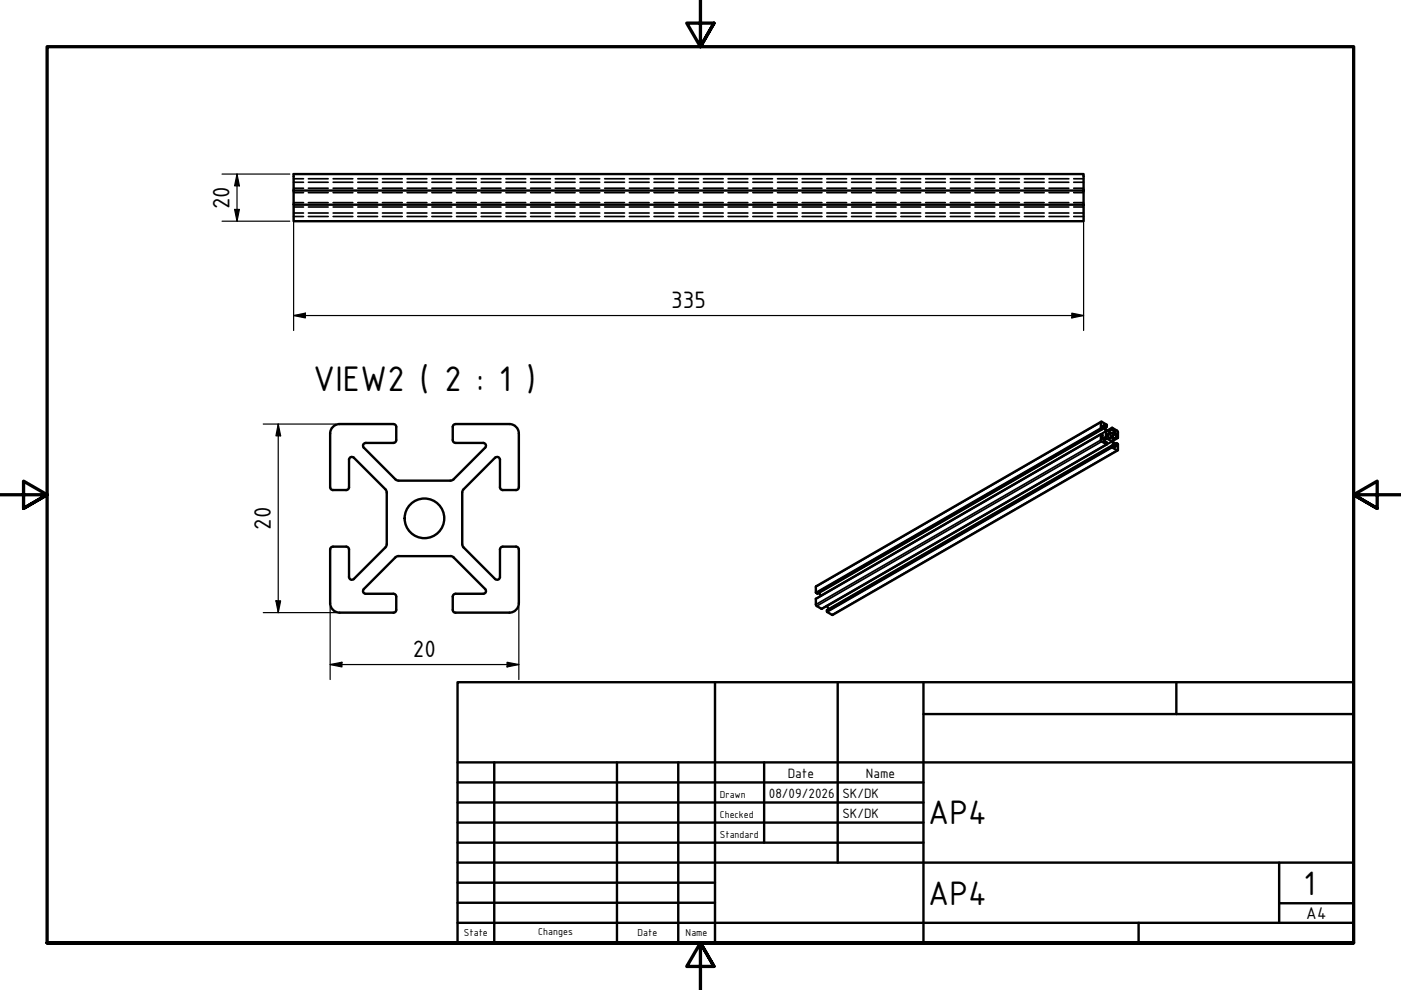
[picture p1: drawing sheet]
<svg xmlns="http://www.w3.org/2000/svg" width="297mm" height="210mm" viewBox="0 0 297 210" stroke-linecap="round" stroke-linejoin="round" font-family="sans-serif">
<!-- layer: Hidden (ISO) -->
<g fill="none" stroke="#000" stroke-width=".36">
<path d="M62.3 37.9h2M62.3 39.9h2M62.3 38.6h2M65.4 37.9h4.2M65.4 39.9h4.2M65.4 38.6h4.2M70.6 37.9h4.2M70.6 39.9h4.2M70.6 38.6h4.2M75.9 37.9h4.2M75.9 39.9h4.2M75.9 38.6h4.2"/>
<path d="M81.1 37.9h4.2M81.1 39.9h4.2M81.1 38.6h4.2M86.3 37.9h4.2M86.3 39.9h4.2M86.3 38.6h4.2M91.6 37.9h4.2M91.6 39.9h4.2M91.6 38.6h4.2M96.8 37.9h4.2M96.8 39.9h4.2M96.8 38.6h4.2"/>
<path d="M102 37.9h4.2M102 39.9h4.2M102 38.6h4.2M107.3 37.9h4.2M107.3 39.9h4.2M107.3 38.6h4.2M112.5 37.9h4.2M112.5 39.9h4.2M112.5 38.6h4.2M117.7 37.9h4.2M117.7 39.9h4.2M117.7 38.6h4.2"/>
<path d="M123 37.9h4.1M123 39.9h4.1M123 38.6h4.1M128.2 37.9h4.2M128.2 39.9h4.2M128.2 38.6h4.2M133.4 37.9h4.2M133.4 39.9h4.2M133.4 38.6h4.2M138.7 37.9h4.2M138.7 39.9h4.2M138.7 38.6h4.2"/>
<path d="M143.9 37.9h4.2M143.9 39.9h4.2M143.9 38.6h4.2M149.1 37.9h4.2M149.1 39.9h4.2M149.1 38.6h4.2M154.4 37.9h4.2M154.4 39.9h4.2M154.4 38.6h4.2M159.6 37.9h4.2M159.6 39.9h4.2M159.6 38.6h4.2"/>
<path d="M164.8 37.9h4.2M164.8 39.9h4.2M164.8 38.6h4.2M170.1 37.9h4.2M170.1 39.9h4.2M170.1 38.6h4.2M175.3 37.9h4.2M175.3 39.9h4.2M175.3 38.6h4.2M180.6 37.9h4.1M180.6 39.9h4.1M180.6 38.6h4.1"/>
<path d="M185.8 37.9h4.2M185.8 39.9h4.2M185.8 38.6h4.2M191 37.9h4.2M191 39.9h4.2M191 38.6h4.2M196.3 37.9h4.1M196.3 39.9h4.1M196.3 38.6h4.1M201.5 37.9h4.2M201.5 39.9h4.2M201.5 38.6h4.2"/>
<path d="M206.7 37.9h4.2M206.7 39.9h4.2M206.7 38.6h4.2M212 37.9h4.1M212 39.9h4.1M212 38.6h4.1M217.2 37.9h4.2M217.2 39.9h4.2M217.2 38.6h4.2M222.4 37.9h4.2M222.4 39.9h4.2M222.4 38.6h4.2"/>
<path d="M227.6 37.9h2.1M227.6 39.9h2.1M227.6 38.6h2.1M62.3 43.9h2M62.3 45.9h2M62.3 45.2h2M62.3 40.8h2M62.3 43h2M65.4 43.9h4.2M65.4 45.9h4.2M65.4 45.2h4.2M65.4 40.8h4.2"/>
<path d="M65.4 43h4.2M70.6 43.9h4.2M70.6 45.9h4.2M70.6 45.2h4.2M70.6 40.8h4.2M70.6 43h4.2M75.9 43.9h4.2M75.9 45.9h4.2M75.9 45.2h4.2M75.9 40.8h4.2M75.9 43h4.2M81.1 43.9h4.2"/>
<path d="M81.1 45.9h4.2M81.1 45.2h4.2M81.1 40.8h4.2M81.1 43h4.2M86.3 43.9h4.2M86.3 45.9h4.2M86.3 45.2h4.2M86.3 40.8h4.2M86.3 43h4.2M91.6 43.9h4.2M91.6 45.9h4.2M91.6 45.2h4.2"/>
<path d="M91.6 40.8h4.2M91.6 43h4.2M96.8 43.9h4.2M96.8 45.9h4.2M96.8 45.2h4.2M96.8 40.8h4.2M96.8 43h4.2M102 43.9h4.2M102 45.9h4.2M102 45.2h4.2M102 40.8h4.2M102 43h4.2"/>
<path d="M107.3 43.9h4.2M107.3 45.9h4.2M107.3 45.2h4.2M107.3 40.8h4.2M107.3 43h4.2M112.5 43.9h4.2M112.5 45.9h4.2M112.5 45.2h4.2M112.5 40.8h4.2M112.5 43h4.2M117.7 43.9h4.2M117.7 45.9h4.2"/>
<path d="M117.7 45.2h4.2M117.7 40.8h4.2M117.7 43h4.2M123 43.9h4.1M123 45.9h4.1M123 45.2h4.1M123 40.8h4.1M123 43h4.1M128.2 43.9h4.2M128.2 45.9h4.2M128.2 45.2h4.2M128.2 40.8h4.2"/>
<path d="M128.2 43h4.2M133.4 43.9h4.2M133.4 45.9h4.2M133.4 45.2h4.2M133.4 40.8h4.2M133.4 43h4.2M138.7 43.9h4.2M138.7 45.9h4.2M138.7 45.2h4.2M138.7 40.8h4.2M138.7 43h4.2M143.9 43.9h4.2"/>
<path d="M143.9 45.9h4.2M143.9 45.2h4.2M143.9 40.8h4.2M143.9 43h4.2M149.1 43.9h4.2M149.1 45.9h4.2M149.1 45.2h4.2M149.1 40.8h4.2M149.1 43h4.2M154.4 43.9h4.2M154.4 45.9h4.2M154.4 45.2h4.2"/>
<path d="M154.4 40.8h4.2M154.4 43h4.2M159.6 43.9h4.2M159.6 45.9h4.2M159.6 45.2h4.2M159.6 40.8h4.2M159.6 43h4.2M164.8 43.9h4.2M164.8 45.9h4.2M164.8 45.2h4.2M164.8 40.8h4.2M164.8 43h4.2"/>
<path d="M170.1 43.9h4.2M170.1 45.9h4.2M170.1 45.2h4.2M170.1 40.8h4.2M170.1 43h4.2M175.3 43.9h4.2M175.3 45.9h4.2M175.3 45.2h4.2M175.3 40.8h4.2M175.3 43h4.2M180.6 43.9h4.1M180.6 45.9h4.1"/>
<path d="M180.6 45.2h4.1M180.6 40.8h4.1M180.6 43h4.1M185.8 43.9h4.2M185.8 45.9h4.2M185.8 45.2h4.2M185.8 40.8h4.2M185.8 43h4.2M191 43.9h4.2M191 45.9h4.2M191 45.2h4.2M191 40.8h4.2"/>
<path d="M191 43h4.2M196.3 43.9h4.1M196.3 45.9h4.1M196.3 45.2h4.1M196.3 40.8h4.1M196.3 43h4.1M201.5 43.9h4.2M201.5 45.9h4.2M201.5 45.2h4.2M201.5 40.8h4.2M201.5 43h4.2M206.7 43.9h4.2"/>
<path d="M206.7 45.9h4.2M206.7 45.2h4.2M206.7 40.8h4.2M206.7 43h4.2M212 43.9h4.1M212 45.9h4.1M212 45.2h4.1M212 40.8h4.1M212 43h4.1M217.2 43.9h4.2M217.2 45.9h4.2M217.2 45.2h4.2"/>
<path d="M217.2 40.8h4.2M217.2 43h4.2M222.4 43.9h4.2M222.4 45.9h4.2M222.4 45.2h4.2M222.4 40.8h4.2M222.4 43h4.2M227.6 43.9h2.1M227.6 45.9h2.1M227.6 45.2h2.1M227.6 40.8h2.1M227.6 43h2.1"/>
</g>
<!-- layer: Visible (ISO) -->
<g fill="none" stroke="#000" stroke-width=".51">
<path d="M62.3 43.4h167.4v3.5h-167.4zM62.3 40.4v3M229.7 40.4v-3.5h-167.4v3.5h167.4v3M72 89.9a2 2 0 0 0-2 2v11.4a.6 .6 0 0 0 .6 .6h2.8a.6 .6 0 0 0 .6-.6v-5.8a.6 .6 0 0 1 .4-.6 .6 .6 0 0 1 .6 .1M72 89.9h11.4M75 97l6.7 6.7 .3 .5v11.2M77.2 94.9l6.6 6.7 .7 .3h11.2l.5-.3 6.6-6.7M77.6 93.9a.6 .6 0 0 0-.6 .4 .6 .6 0 0 0 .1 .6M77.6 93.9h5.8M83.4 89.9a.6 .6 0 0 1 .6 .6M84 90.5v2.8a.6 .6 0 0 1-.6 .6M96 90.5v2.8a.6 .6 0 0 0 .6 .6"/>
<path d="M96.6 89.9a.6 .6 0 0 0-.6 .6M96.6 89.9h11.4M96.6 93.9h5.8M102.4 93.9a.6 .6 0 0 1 .6 .4 .6 .6 0 0 1-.1 .6M108 89.9a2 2 0 0 1 2 2v11.4a.6 .6 0 0 1-.6 .6h-2.8a.6 .6 0 0 1-.6-.6v-5.8a.6 .6 0 0 0-.4-.6 .6 .6 0 0 0-.6 .1l-6.7 6.7M233.4 92.1l-60.4 34.9v1.3l1.2 .8 60.5-34.9M233.5 89.4l-60.5 34.9v1.4l.3 .2 60.5-34.9M233.8 90.9v-.6a2.46 2.46 0 0 1 .7 2.4l-.7 .3v-.7l-.4-.2v1.3l1.3 .8M233.8 90.9l-.4-.2v-1.3l1.2 .6 .1 .4-.7-.2a2.45 2.45 0 0 0 1.8 1.7l.6-.4-.6-.4v-.4l1.2 .8v1.4M234.7 90.5l-.4 .1M235 92a.58 .58 0 0 1 .5 .3 .58 .58 0 0 1-.1 .7l-.5-.6zM235.8 94.5l-60.5 34.9"/>
<path d="M235.8 90.7l-1.1 .6M236.7 94l.3 .2v1.3l-1.2-.6v-.4l.6 .2a2.36 2.36 0 0 0-1.7-1.7l-.7 .4 .7 .4v.4M236.7 94l-.4 .1M237 95.5l-60.5 34.9-1.1-.6-.1-.4M237 92.9l-.3-.2-.1-.8-.6 .3a2.42 2.42 0 0 0 .6 2.4l.1-.6M237 92.9l-1.1 .6M82 115.4l-.3 .7-6.7 6.7M84.5 117.9l-.7 .3-6.6 6.7M84.5 117.9h11M95.5 117.9l.7 .3 6.6 6.7M98 115.4l.3 .7M98.3 103.7l-.3 .7v11"/>
<path d="M98.3 116.1l6.7 6.7a.6 .6 0 0 0 .6 .1 .6 .6 0 0 0 .4-.6v-5.8a.6 .6 0 0 1 .6-.6h2.8a.6 .6 0 0 1 .6 .6v11.4a2 2 0 0 1-2 2M72 129.9h11.4M75 122.8a.6 .6 0 0 1-.6 .1 .6 .6 0 0 1-.4-.6v-5.8a.6 .6 0 0 0-.6-.6h-2.8a.6 .6 0 0 0-.6 .6v11.4a2 2 0 0 0 2 2M77.1 124.9a.6 .6 0 0 0-.1 .6 .6 .6 0 0 0 .6 .4M77.6 125.9h5.8M83.4 125.9a.6 .6 0 0 1 .6 .6M84 129.3a.6 .6 0 0 1-.6 .6M84 126.5v2.8M96 129.3a.6 .6 0 0 0 .6 .6M96 126.5v2.8M96.6 125.9a.6 .6 0 0 0-.6 .6M96.6 129.9h11.4"/>
<path d="M96.6 125.9h5.8M102.9 124.9a.6 .6 0 0 1 .1 .6 .6 .6 0 0 1-.6 .4M173.7 125.7l.4 .6M175.3 128.5l.4 .7M175.3 129.4h.1"/>
<circle cx="90" cy="109.9" r="4.2"/>
</g>
<!-- layer: Visible Narrow (ISO) -->
<g fill="none" stroke="#000" stroke-width=".36">
<path d="M233.4 92.1l-60.4 34.9M233.4 93.3l-60.4 34.9M233.4 89.5l-60.4 34.9M233.4 90.7l-60.4 34.9M233.5 90.8l-60.5 34.9M233.6 93.6l-60.4 34.9M233.7 91l-60.4 34.8M233.9 90.3l-.1 .1M234.1 90.1l-.1 .1M234.5 91.4l-60.5 34.9M234.5 91.5l-1 .6M234.5 92.6l-.7 .4"/>
<path d="M234.6 94.2l-60.4 34.9M234.6 90.4l-.3 .2M234.7 93l-.7 .4M235.7 93.6l-1 .6M235.8 94.5l-60.5 34.9M235.8 94.8l-60.5 34.9M235.8 90.8l-1.1 .5M235.8 91.1l-.8 .4M235.8 93.6l-60.5 34.9M235.8 94.9l-60.4 34.9M235.8 91.1l-.7 .5M236.3 91.4l-.7 .5"/>
<path d="M236.4 94.7h-.1M236.7 94l-.4 .2M236.7 94.6h-.1M236.7 92l-.8 .4M236.7 92.6l-.8 .4M236.7 92.7l-.8 .4M236.8 95.5l-60.4 34.9M237 92.9l-1.1 .5"/>
</g>
<!-- layer: Border (ISO) -->
<path d="M148.5 -.1v10l-2.9-5h5.8l-2.9 5 2.9-5M0 104.9h10l-5-2.9v5.8l5-2.9-5 2.9M297 104.9h-10l5-2.9v5.8l-5-2.9 5 2.9M10 199.9v-190h277v190h-277h277M151.4 204.9l-2.9-5 2.9 5h-5.8l2.9-5v10" fill="none" stroke="#000" stroke-width=".7"/>
<!-- layer: Title (ISO) -->
<g fill="none" stroke="#000" stroke-width=".51">
<path d="M97 144.6h190v55.3h-190zM151.6 144.6v55.3M177.6 144.6v38.3M195.8 151.4h91.2M195.8 144.6v55.3M249.4 144.6v6.8M97 165.9h98.8M97 170.2h98.8M97 174.4h98.8M97 178.7h98.8M97 161.6h190M104.8 161.6v38.3"/>
<path d="M130.8 161.6v38.3M143.8 161.6v38.3M162 161.6v17.1M97 195.7h190M97 182.9h190M97 187.1h54.6M97 191.4h54.6M241.4 195.7v4.2M271.2 191.5h15.8M271.2 182.9v12.8"/>
</g>
<!-- layer: Dimension (ISO) -->
<g fill="none" stroke="#000" stroke-width=".25">
<path d="M47.1 36.9h14.3M50.2 36.9l.6 2.5h-1.1zM50.2 36.9v10M47.1 46.9h14.3M49.7 44.4h1.1l-.6 2.5zM62.3 44.1v26M229.7 44.1v26M62.3 66.9l2.4-.5v1zM62.3 66.9h167.4M227.2 66.4l2.5 .5-2.5 .5zM55.8 89.9h15.4M59 89.9l.5 2.5h-1z"/>
<path d="M59 89.9v40M55.8 129.9h15.4M58.5 127.4h1l-.5 2.5zM70 128.7v15.4M110 128.7v15.4M70 140.9l2.5-.5v1zM70 140.9h40M107.5 140.4l2.5 .5-2.5 .5z"/>
</g>
<path d="M50.2 36.9l.6 2.5h-1.1zM49.7 44.4h1.1l-.6 2.5zM62.3 66.9l2.4-.5v1zM227.2 66.4l2.5 .5-2.5 .5zM59 89.9l.5 2.5h-1zM58.5 127.4h1l-.5 2.5zM70 140.9l2.5-.5v1zM107.5 140.4l2.5 .5-2.5 .5z" fill="#000"/>
<text font-size="8.1" x="66.4" y="82.9">VIEW2 ( 2 : 1 )</text>
<g font-size="7.7">
<text x="196.8" y="174.8">AP4</text>
<text x="196.8" y="191.8">AP4</text>
<text x="276.4" y="189.7">1</text>
</g>
<g font-size="5.4">
<text x="48.6" y="44.4" transform="rotate(-90 48.6 44.4)">20</text>
<text x="142.3" y="65.3">335</text>
<text x="57.4" y="112.3" transform="rotate(-90 57.4 112.3)">20</text>
<text x="87.5" y="139.3">20</text>
</g>
<text font-size="3.9" x="277" y="194.8">A4</text>
<g font-size="3.1">
<text x="167" y="164.9">Date</text>
<text x="183.6" y="164.9">Name</text>
<text x="163" y="169.2">08/09/2026</text>
<text x="178.6" y="169.2">SK/DK</text>
<text x="178.6" y="173.4">SK/DK</text>
</g>
<g font-size="2.3">
<text x="152.6" y="169.2">Drawn</text>
<text x="152.6" y="173.4">Checked</text>
<text x="152.6" y="177.6">Standard</text>
<text x="98.3" y="198.5">State</text>
<text x="114.1" y="198.3">Changes</text>
<text x="135.2" y="198.5">Date</text>
<text x="145.4" y="198.5">Name</text>
</g>
</svg>
